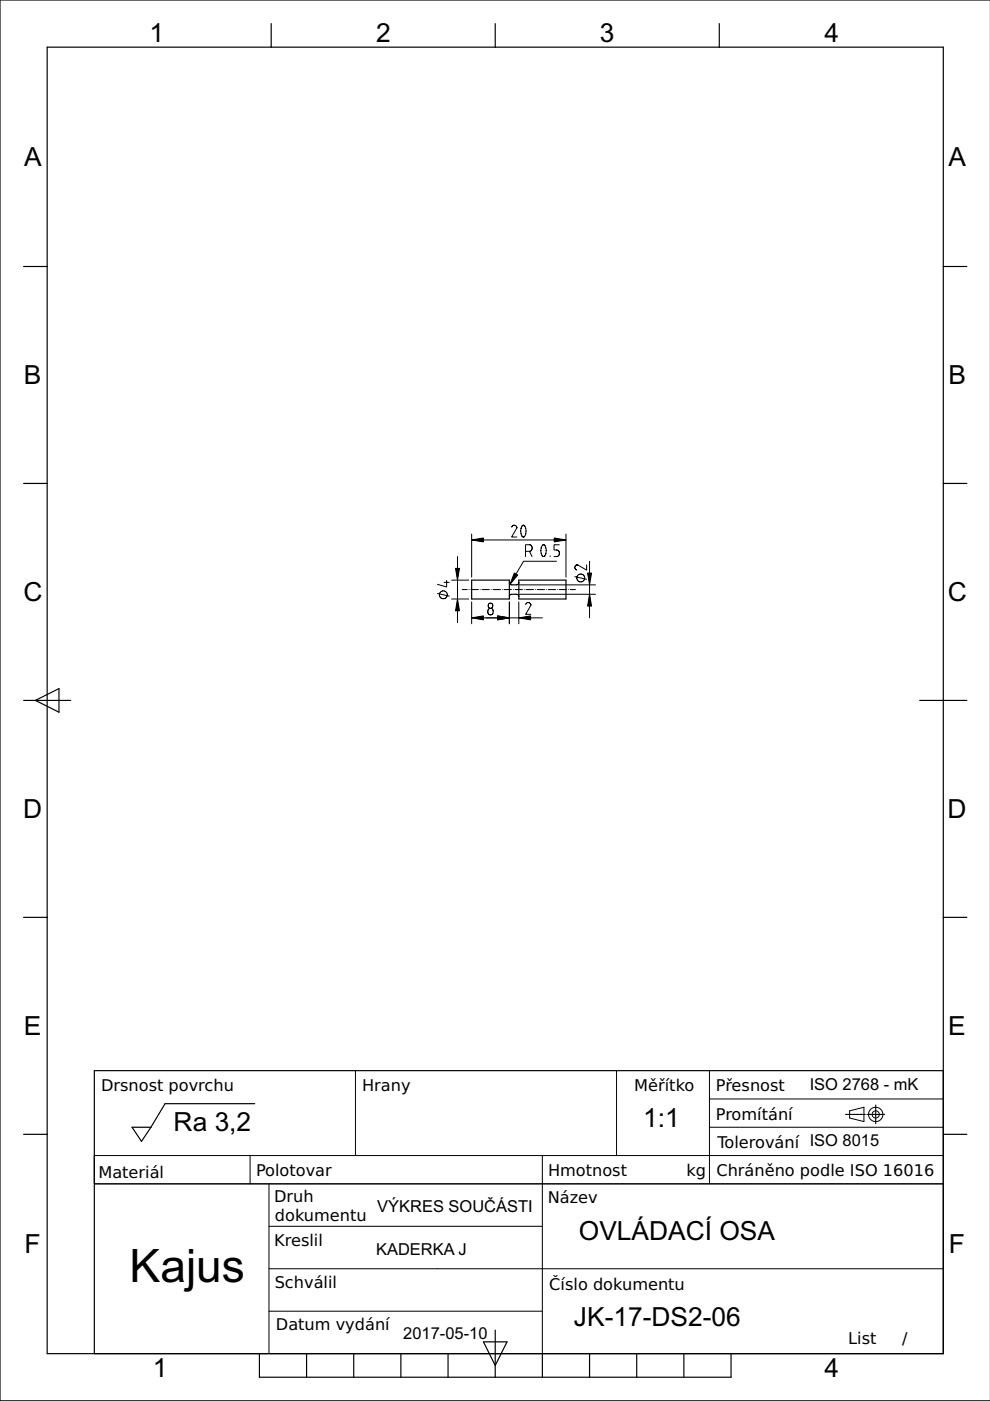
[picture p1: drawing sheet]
<svg xmlns="http://www.w3.org/2000/svg" width="210mm" height="297mm" viewBox="0 0 210 297" stroke-linecap="round" stroke-linejoin="round" font-family="sans-serif">
<g fill="none" stroke="#000" stroke-width=".21">
<path d="M97 118v14M100 114.5h20M100 113.2v9.2M108.5 111.8v-.2a.56 .56 0 0 1 .6-.2 .56 .56 0 0 1 .5 .4M109.6 111.8h.1M109.6 111.8l-1.1 2.1h1.1M110.7 111.5h.1M110.8 111.4h.4a1.64 1.64 0 0 1-.3 2.5l-.1-.1a2.15 2.15 0 0 1 0-2.4zM111.4 116.9h.9M112.3 116.9a.56 .56 0 0 0 .5-.6v-.2a.56 .56 0 0 0-.5-.6h-.9v2.5M112.3 116.9l.5 1.1M115 115.6h.5a1.66 1.66 0 0 1-.3 2.4l-.2-.1a2.12 2.12 0 0 1 0-2.3z"/>
<path d="M115.5 117.9h.1M116.6 117.9v.1M118 119h-7l-2.9 4.9M118.6 115.5h-1.1v1.1h.5a.56 .56 0 0 1 .6 .6v.2a.56 .56 0 0 1-.6 .6h-.5M120 113.2v9.2M124.4 119.8v1.1l-2.1-1.1a.56 .56 0 0 0-.4 .5 .56 .56 0 0 0 .4 .6M125 119v12M92.7 125.8l2.5 .6M94.1 123.5h1.1M94.7 123.1v1.3l-2-.5M94.8 126.3h.1M95.7 123h3.7"/>
<path d="M95.7 127h3.7M98 125h1.1M99.5 125h.1M99.9 125h1.5M100 131h15M100 127.6v4.7M101.8 125h.1M102.2 125h1.6M104.1 125h.1M104.5 125h1.6M106.5 125h.1M106.9 125h1.5"/>
<path d="M108 127.6v4.7M108.8 125h.1M109.2 125h1.6M110 127.6v4.7M110.1 124h16.1M110.1 126h16.1M111.2 125h.1M111.5 128.2v-.2a.56 .56 0 0 1 .6-.2 .56 .56 0 0 1 .4 .4M111.6 125h1.5M112.5 128.2h.1M112.5 128.2l-1.1 2.1h1.2M113.5 125h.1"/>
<path d="M113.9 125h1.6M115.8 125h.1M116.2 125h1.6M118.2 125h.1M118.6 125h1.5M120.5 125h.1M120.9 125h1.1M121.9 122.3l2.5 .5M123.9 122.7h.1M75.4 227v18M130.7 227v18M150.4 227v24"/>
<path d="M150.4 239h49.6M150.4 233h49.6M180.1 235.5l3.1-.7v3l-3.1-.8zM20 245h180M20 251h180M53 245v6M57 251v36M115 245v42M57 260h58M57 278h58M57 269h143"/>
<circle cx="94" cy="126.1" r=".83"/>
<circle cx="104" cy="128.5" r=".53"/>
<circle cx="104" cy="129.6" r=".66"/>
<circle cx="123.1" cy="122.5" r=".83"/>
<circle cx="185.7" cy="236.3" r="1.52"/>
<circle cx="185.7" cy="236.3" r=".76"/>
</g>
<path d="M100 114.5l2.5-.4v.8zM117.5 114.1l2.5 .4-2.5 .4zM96.6 120.5h.8l-.4 2.5zM97 127l.4 2.5h-.8zM100 131l2.5-.4v.8zM105.5 130.6l2.5 .4-2.5 .4zM109.1 121.5l.7 .4-1.7 2zM110 131l2.5-.4v.8zM124.6 121.5h.8l-.4 2.5zM125 126l.4 2.5h-.8z" fill="#000"/>
<path d="M100 114.5l2.5-.4v.8zM117.5 114.1l2.5 .4-2.5 .4zM96.6 120.5h.8l-.4 2.5zM97 127l.4 2.5h-.8zM100 131l2.5-.4v.8zM105.5 130.6l2.5 .4-2.5 .4zM109.1 121.5l.7 .4-1.7 2zM110 131l2.5-.4v.8zM124.6 121.5h.8l-.4 2.5zM125 126l.4 2.5h-.8z" fill="#000" stroke="#000" stroke-width=".21"/>
<g fill="none" stroke="#000" stroke-width=".25">
<path d="M10 10h190v277h-190zM57.5 5v5M105 5v5M152.5 5v5M210 0h-210v297h210M5 56.5h5M200 56.5h5M5 102.5h5M200 102.5h5M100 123h8v4h-8zM108 123.5l.1 .3 .4 .2h1.2l.3-.5M108 126.5l.2-.4 .3-.1h1.1l.4 .5"/>
<path d="M110 123h10v4h-10zM5 148.5h10M7.5 148.5l5-2.5v5zM195 148.5h10M5 194.5h5M200 194.5h5M28 239h4l-2 3zM54 234h-19l-3 5M179.3 236.3h.2M179.7 236.3h.1M180 236.3h.3M180.5 236.3h.1"/>
<path d="M180.8 236.3h.4M181.3 236.3h.1M181.6 236.3h.4M182.1 236.3h.1M182.4 236.3h.4M182.9 236.3h.1M183.2 236.3h.2M183.8 236.3h.1M184.1 236.3h.1M184.3 236.3h.4M184.9 236.3h.1M185.1 236.3h.4"/>
<path d="M185.7 236.3h.1M185.7 234.3v.2M185.7 234.6v.1M185.7 234.9v.4M185.7 235.4v.1M185.7 235.7v.4M185.7 236.5v.4M185.7 237.1h.1M185.7 237.3v.4M185.7 237.9h.1M185.7 238.1v.2M185.9 236.3h.4"/>
<path d="M186.5 236.3h.1M186.7 236.3h.4M187.3 236.3h.1M187.5 236.3h.1M200 227h-180v60M5 240.5h5M200 240.5h5M55 287v5h100v-5M65 287v5M75 287v5M85 287v5M95 287v5"/>
<path d="M102.5 284.5h5l-2.5 5zM105 282v10M115 287v5M125 287v5M135 287v5M145 287v5"/>
</g>
<text font-size="9.8" x="27.5" y="271.7">Kajus</text>
<g font-size="5.6">
<text x="31.7" y="9">1</text>
<text x="79.8" y="9">2</text>
<text x="127.2" y="9">3</text>
<text x="174.8" y="9">4</text>
<text x="5.1" y="35.3">A</text>
<text x="201.1" y="35.3">A</text>
<text x="5.1" y="81.5">B</text>
<text x="201.1" y="81.5">B</text>
<text x="5" y="127.5">C</text>
<text x="201" y="127.5">C</text>
<text x="4.9" y="173.5">D</text>
<text x="200.9" y="173.5">D</text>
<text x="5.1" y="219.5">E</text>
<text x="201.1" y="219.5">E</text>
<text x="36.8" y="239.7">Ra 3,2</text>
<text x="136.4" y="239">1:1</text>
<text x="122.7" y="263">OVLÁDACÍ OSA</text>
<text x="5.2" y="265.7">F</text>
<text x="201.2" y="265.7">F</text>
<text x="121.7" y="281.2">JK-17-DS2-06</text>
<text x="32.4" y="292">1</text>
<text x="174.8" y="292">4</text>
</g>
<g font-size="3.5">
<text x="171.7" y="231">ISO 2768 - mK</text>
<text x="80" y="257">VÝKRES SOUČÁSTI</text>
<text x="79.7" y="266">KADERKA J</text>
<text x="85.5" y="283.8">2017-05-10</text>
</g>
<g font-size="3.4">
<text x="21.4" y="231.4">Drsnost povrchu</text>
<text x="76.8" y="231.4">Hrany</text>
<text x="134.5" y="231.4">Měřítko</text>
<text x="151.8" y="231.4">Přesnost</text>
<text x="151.8" y="237.5">Promítání</text>
<text x="152.1" y="243.3">Tolerování ISO 8015</text>
<text x="20.9" y="249.8">Materiál</text>
<text x="54.3" y="249.4">Polotovar</text>
<text x="116.2" y="249.4">Hmotnost</text>
<text x="145.6" y="249.4">kg</text>
<text x="151.9" y="249.3">Chráněno podle ISO 16016</text>
<text x="58.1" y="254.9">Druh</text>
<text x="116.1" y="255.1">Název</text>
<text x="58.3" y="258.9">dokumentu</text>
<text x="58.1" y="264.1">Kreslil</text>
<text x="58.2" y="273.1">Schválil</text>
<text x="116.5" y="273.5">Číslo dokumentu</text>
<text x="58.5" y="282">Datum vydání</text>
<text x="179.8" y="284.9">List</text>
<text x="191.3" y="284.9">/</text>
</g>
</svg>
